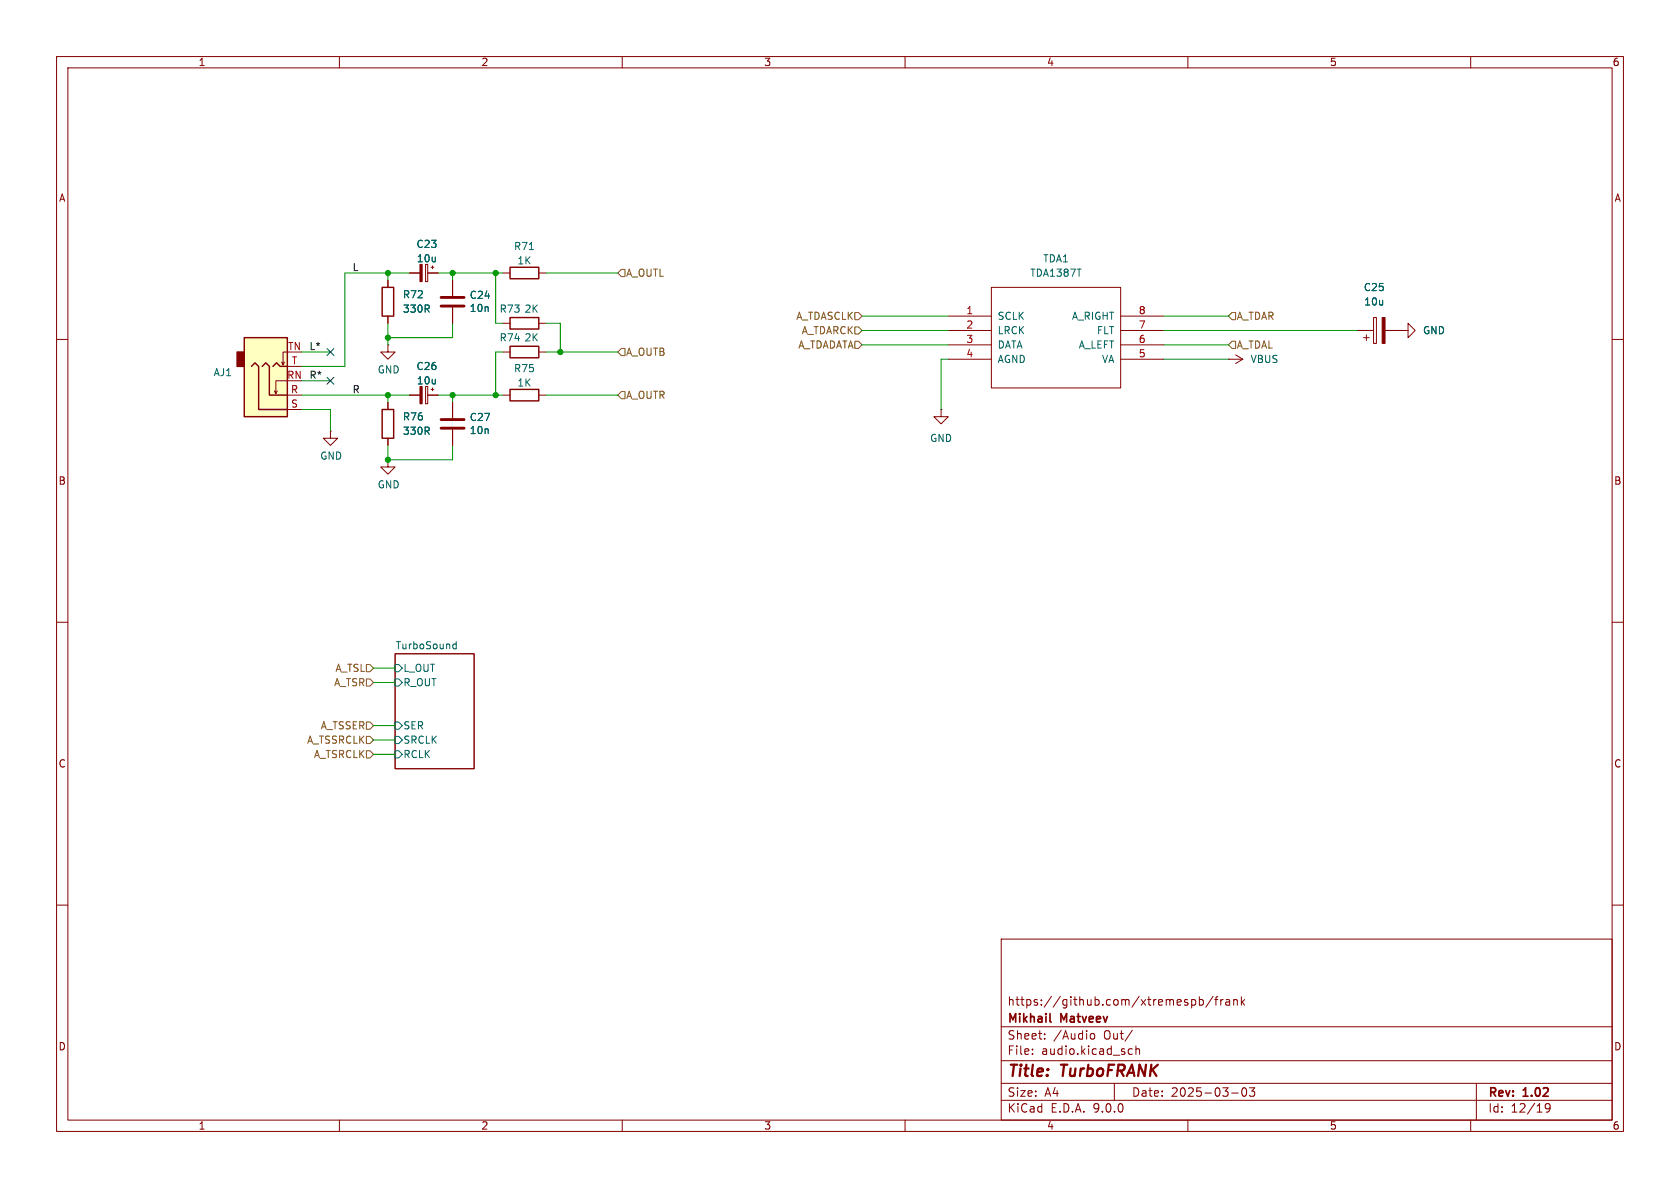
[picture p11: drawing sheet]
<svg xmlns="http://www.w3.org/2000/svg" width="297mm" height="210mm" viewBox="0 0 297 210" stroke-linecap="round" stroke-linejoin="round" font-family="sans-serif">
<g fill="none" stroke="#840000" stroke-width=".18">
<path d="M10 10h277v190h-277zM12 12h273v186h-273zM60 10v2M110 10v2M160 10v2M210 10v2M260 10v2M68.6 49.5v1.3M68.6 55.9v1.3M72.4 48.3h1.8M75.2 46.7h.4v3.1h-.4zM75.6 48.3h1.9"/>
<path d="M76.2 47.2h.5M76.5 47v.5M80 49.5v2.8M80 54.4v2.8M88.9 48.3h1.3M88.9 57.2h1.3M95.2 48.3h1.3M95.2 57.2h1.3M167.6 55.9h7.7M167.6 58.4h7.7M175.3 50.8h22.8v17.8h-22.8zM198.1 55.9h7.6"/>
<path d="M198.1 58.4h7.6M240 58.4h2.8M241 59.7h1.1M241.6 59.2v1M242.8 56.1h.5v4.6h-.5zM244.9 58.4h2.7M247.6 58.4h1.3v-1.2l1.3 1.2-1.3 1.3v-1.3M247.6 58.4h.1M10 60h2M58.4 76.2v1.3h1.3l-1.3 1.2-1.3-1.2h1.3M58.4 76.2h.1M68.6 61v1.2h1.2l-1.2 1.3-1.3-1.3h1.3"/>
<path d="M68.6 61h.1M68.6 71.1v1.3M68.6 77.5v1.2M72.4 69.9h1.8M75.2 68.3h.4v3.1h-.4zM75.6 69.9h1.9M76.2 68.8h.5M76.5 68.6v.5M80 71.1v2.8M80 75.9v2.8M88.9 69.9h1.3M88.9 62.2h1.3"/>
<path d="M95.2 69.9h1.3M95.2 62.2h1.3M166.4 72.4v1.3h1.2l-1.2 1.2-1.3-1.2h1.3M166.4 72.4h.1M167.6 61h7.7M167.6 63.5h7.7M198.1 61h7.6M198.1 63.5h7.6M217.2 63.5h.1M217.2 63.5h2.5M218.4 62.7l1.3 .8M219.7 63.5l-1.3 .8"/>
<path d="M285 60h2M68.6 81.3v1.3h1.2l-1.2 1.2-1.3-1.2h1.3M68.6 81.3h.1M10 110h2M69.8 115.6h14v20.3h-14zM285 110h2M10 160h2M177 166h108v32h-108zM210.7 176.8l.4-.1 .3 .3v.4l-.2 .2h-.5M212 176.8l.5-.1 .2 .3v.4l-.1 .2h-.6M212 176.2v1.5M214.5 176.1l-1.3 2"/>
<path d="M214.7 176.7h.6M215.3 176.2l-.3 .2v1.3M215.8 176.7v1M216.2 176.7l-.2 .1-.2 .2M216.7 176.8h.6l.1 .9M217.4 177.1h-.5a.29 .29 0 0 0-.2 .3 .29 .29 0 0 0 .2 .3l.5-.1M218.1 176.8l.2-.1 .4 .1v.9M218.1 176.7v1M219.5 176.2v1.5M219.6 177.1l.4 .6M220 176.7l-.5 .6M285 160h2"/>
<path d="M60 198v2M110 198v2M160 198v2M177 194.5h108M177 191.5h108M177 187.5h108M177 181.5h108M182.5 186.3v.1M182.5 185.5v.1M184.7 183.6v.1M184.7 182.8v.1M192.7 183l.3-.3 .4 .1 .1 .2v.4l-.1 .2-.4 .1-.3-.3"/>
<path d="M197 191.5v3M199.6 186.3h.6M199.6 185.5h.6M200.2 182.1l-1.3 2M200.8 185.5l.2-.1 .4 .1 .1 .9M200.8 184.9v1.5M210 198v2M217.7 193.2h1.2M219.7 192.4l.2-.1a.81 .81 0 0 1 .6 .6 .81 .81 0 0 1-.3 .8l-.2 .1a.81 .81 0 0 1-.3-1.4zM220.9 192.3h.9l-.5 .6 .4 .1v.7l-.2 .1h-.4l-.2-.1M260 198v2M261 191.5v6.5"/>
<path d="M274 195.7l-.3 .3h-.2l-.3-.3 .1-.5 .4-.1 .3 .1a.99 .99 0 0 1-.4 1.4h-.3"/>
</g>
<path d="M185.6 180.5l.2 .2" fill="none" stroke="#840000" stroke-width=".3"/>
<path d="M93.6 44.1h.7M69.8 117.5h.7l.6 .6-.6 .6h-.7zM80 114.5l.3 .2 .4-.1M80.7 113.4v1.3M80.7 113.9l-.4-.1-.3 .3M69.8 120h.7l.6 .7-.6 .6h-.7zM69.8 127.6h.7l.6 .7-.6 .6h-.7zM69.8 130.2h.7l.6 .6-.6 .6h-.7zM69.8 132.7h.7l.6 .7-.6 .6h-.7z" fill="none" stroke="#006464" stroke-width=".18"/>
<path d="M67.6 50.8h2v5.1h-2zM90.2 56.1h5v2.1h-5zM90.2 47.2h5v2.1h-5zM67.6 72.4h2v5.1h-2zM90.2 68.8h5v2.1h-5zM90.2 61.2h5v2h-5z" fill="none" stroke="#840000" stroke-width=".25"/>
<g fill="#840000" stroke="#840000" stroke-width=".18">
<path d="M74.2 46.7h.4v3.1h-.4z"/>
<path d="M244.3 56.1h.6v4.6h-.6z"/>
<path d="M74.2 68.3h.4v3.1h-.4z"/>
</g>
<path d="M78 52.6h4M78 54.1h4M78 74.2h4M78 75.7h4" fill="none" stroke="#840000" stroke-width=".51"/>
<path d="M43.2 59.7h7.6v14h-7.6z" fill="#ffffc2"/>
<path d="M41.9 62.2h1.3v2.6h-1.3z" fill="#840000" stroke="#840000" stroke-width=".25"/>
<path d="M43.2 59.7h7.6v14h-7.6zM44.4 64.8l.7-.7 .6 .7v7.6h5.1M46.4 64.8l.6-.7 .6 .7v5.1h3.2M48.3 64.8l.6-.7 .6 .7h1.3" fill="none" stroke="#840000" stroke-width=".25"/>
<g fill="none" stroke="#840000" stroke-width=".18">
<path d="M68.6 49.5v1.3M68.6 55.9v1.3M72.4 48.3h1.8M75.6 48.3h1.9M80 49.5v2.8M80 54.4v2.8M240 58.4h2.8M244.9 58.4h2.7M247.6 58.4h.1M49 69.1l-.2 .5M50.3 64l-.3 .5M50.8 67.3h-2v2.3l-.3-.5"/>
<path d="M50.8 62.2h-.8v2.3l-.2-.5M50.8 72.4h2.5M50.8 69.9h2.5M50.8 64.8h2.5M68.6 71.1v1.3M68.6 77.5v1.2M72.4 69.9h1.8M75.6 69.9h1.9M80 71.1v2.8M80 75.9v2.8"/>
</g>
<g fill="none" stroke="#725600" stroke-width=".18">
<path d="M109.9 47.6h.6v1.3h-.6l-.7-.6zM151.1 57.8h.7l.6 .6-.6 .7h-.7zM151.1 55.2h.7l.6 .7-.6 .6h-.7zM217.8 55.2h.6v1.3h-.6l-.6-.6zM109.2 62.2l.7-.6h.6v1.3h-.6zM109.9 69.2h.6v1.3h-.6l-.7-.6zM151.1 60.3h.7l.6 .7-.6 .6h-.7zM217.8 60.3h.6v1.3h-.6l-.6-.6zM64.8 117.5h.6l.6 .6-.6 .6h-.6zM64.8 120h.6l.6 .7-.6 .6h-.6zM64.8 132.7h.6l.6 .7-.6 .6h-.6zM64.8 130.2h.6l.6 .6-.6 .6h-.6z"/>
<path d="M64.8 127.6h.6l.6 .7-.6 .6h-.6z"/>
</g>
<g fill="none" stroke="#009600" stroke-width=".18">
<path d="M68.6 48.3v1.2M68.6 57.2v3.8M72.4 48.3h-11.4v16.5h-7.7M77.5 48.3h11.4M80 48.3v1.2M80 57.2v2.5h-11.4M87.6 48.3v8.9h1.3M96.5 57.2h2.6v5M96.5 48.3h12.7M152.4 55.9h15.2M152.4 58.4h15.2M205.7 55.9h11.5"/>
<path d="M205.7 58.4h34.3M53.3 69.9h19.1M53.3 62.2h5.1M53.3 72.4h5.1v3.8M53.3 67.3h5.1M68.6 69.9v1.2M68.6 78.7v2.6h11.4v-2.6M77.5 69.9h11.4M80 69.9v1.2M88.9 62.2h-1.3v7.7M96.5 69.9h12.7M96.5 62.2h12.7"/>
<path d="M152.4 61h15.2M167.6 63.5h-1.2v8.9M205.7 61h11.5M205.7 63.5h11.5M66 118.1h3.8M66 130.8h3.8M66 133.4h3.8M66 120.7h3.8M66 128.3h3.8"/>
</g>
<path d="M57.8 61.6l1.2 1.2M57.8 66.7l1.2 1.2M59 61.6l-1.2 1.2M59 66.7l-1.2 1.2" fill="none" stroke="#000084" stroke-width=".18"/>
<g fill="#009600" stroke="#009600" stroke-width=".18">
<circle cx="80" cy="48.3" r=".46"/>
<circle cx="68.6" cy="48.3" r=".46"/>
<circle cx="68.6" cy="59.7" r=".46"/>
<circle cx="87.6" cy="48.3" r=".46"/>
<circle cx="87.6" cy="69.9" r=".46"/>
<circle cx="80" cy="69.9" r=".46"/>
<circle cx="99.1" cy="62.2" r=".46"/>
<circle cx="68.6" cy="81.3" r=".46"/>
<circle cx="68.6" cy="69.9" r=".46"/>
</g>
<g font-size="2.8" fill="#840000">
<text x="178" y="190.9">Title:</text>
<text x="187.7" y="190.9">TurboFRANK</text>
</g>
<g font-size="2.1" fill="#840000">
<text x="178" y="178">https://github.com/xtremespb/frank</text>
<text x="178" y="184">Sheet:</text>
<text x="178" y="181.2">Mikhail</text>
<text x="186.2" y="184">/Audio</text>
<text x="187.6" y="181.2">Matveev</text>
<text x="195.2" y="184">Out/</text>
<text x="178" y="186.7">File:</text>
<text x="184.1" y="186.7">audio.kicad_sch</text>
<text x="178" y="196.9">KiCad</text>
<text x="178" y="194.1">Size:</text>
<text x="184.7" y="194.1">A4</text>
<text x="185.7" y="196.9">E.D.A.</text>
<text x="193.3" y="196.9">9.0.0</text>
<text x="200" y="194.1">Date:</text>
<text x="207" y="194.1">2025-03-03</text>
<text x="263" y="194.3">Rev:</text>
<text x="263" y="196.9">Id:</text>
<text x="267.1" y="196.9">12/19</text>
<text x="269.4" y="194.3">1.02</text>
</g>
<g font-size="1.8" fill="#840000">
<text x="35" y="11.9">1</text>
<text x="85" y="11.9">2</text>
<text x="135" y="11.9">3</text>
<text x="185" y="11.9">4</text>
<text x="235" y="11.9">5</text>
<text x="285" y="11.9">6</text>
<text x="10.3" y="35.9">A</text>
<text x="285.3" y="35.9">A</text>
<text x="10.3" y="85.9">B</text>
<text x="285.3" y="85.9">B</text>
<text x="10.3" y="135.9">C</text>
<text x="285.3" y="135.9">C</text>
<text x="10.3" y="185.9">D</text>
<text x="285.3" y="185.9">D</text>
<text x="35" y="199.9">1</text>
<text x="85" y="199.9">2</text>
<text x="135" y="199.9">3</text>
<text x="185" y="199.9">4</text>
<text x="235" y="199.9">5</text>
<text x="285" y="199.9">6</text>
</g>
<g font-size="1.8" fill="#0f0f0f">
<text x="62.2" y="48">L</text>
<text x="54.6" y="62">L*</text>
<text x="54.6" y="67">R*</text>
<text x="62.2" y="69.6">R</text>
</g>
<g font-size="1.8" fill="#006464">
<text x="73.5" y="44">C23</text>
<text x="73.6" y="46.6">10u</text>
<text x="90.8" y="44.4">R71</text>
<text x="91.4" y="46.9">1K</text>
<text x="184.3" y="46.6">TDA1</text>
<text x="71.1" y="52.9">R72</text>
<text x="82.9" y="53">C24</text>
<text x="182" y="49.1">TDA1387T</text>
<text x="241" y="51.7">C25</text>
<text x="71.1" y="55.5">330R</text>
<text x="82.9" y="55.3">10n</text>
<text x="88.2" y="55.5">R73</text>
<text x="92.6" y="55.5">2K</text>
<text x="176.3" y="56.7">SCLK</text>
<text x="176.3" y="59.3">LRCK</text>
<text x="189.4" y="56.7">A_RIGHT</text>
<text x="193.8" y="59.3">FLT</text>
<text x="241.1" y="54.2">10u</text>
<text x="251.5" y="59.3">GND</text>
<text x="73.5" y="65.6">C26</text>
<text x="88.2" y="60.6">R74</text>
<text x="90.8" y="66">R75</text>
<text x="92.6" y="60.6">2K</text>
<text x="176.3" y="61.8">DATA</text>
<text x="176.3" y="64.4">AGND</text>
<text x="190.6" y="61.8">A_LEFT</text>
<text x="194.7" y="64.4">VA</text>
<text x="221" y="64.4">VBUS</text>
<text x="37.7" y="66.7">AJ1</text>
<text x="66.7" y="66.2">GND</text>
<text x="73.6" y="68.2">10u</text>
<text x="91.4" y="68.5">1K</text>
<text x="71.1" y="77.1">330R</text>
<text x="71.1" y="74.5">R76</text>
<text x="82.9" y="74.6">C27</text>
<text x="82.9" y="76.9">10n</text>
<text x="56.5" y="81.5">GND</text>
<text x="164.3" y="78.3">GND</text>
<text x="66.7" y="86.5">GND</text>
<text x="69.8" y="114.9">TurboSound</text>
<text x="71.2" y="119">L_OUT</text>
<text x="71.2" y="121.5">R_OUT</text>
<text x="71.2" y="129.1">SER</text>
<text x="71.2" y="131.7">SRCLK</text>
<text x="71.2" y="134.2">RCLK</text>
</g>
<g font-size="1.8" fill="#725600">
<text x="110.6" y="49.1">A_OUTL</text>
<text x="140.7" y="56.7">A_TDASCLK</text>
<text x="141.6" y="59.3">A_TDARCK</text>
<text x="218.5" y="56.7">A_TDAR</text>
<text x="110.6" y="63.1">A_OUTB</text>
<text x="141" y="61.8">A_TDADATA</text>
<text x="218.5" y="61.8">A_TDAL</text>
<text x="110.6" y="70.7">A_OUTR</text>
<text x="59.2" y="119">A_TSL</text>
<text x="59" y="121.5">A_TSR</text>
<text x="54.2" y="131.7">A_TSSRCLK</text>
<text x="56.6" y="129.1">A_TSSER</text>
<text x="55.4" y="134.2">A_TSRCLK</text>
</g>
<g font-size="1.8" fill="#a90000">
<text x="170.7" y="55.6">1</text>
<text x="170.7" y="58.2">2</text>
<text x="201.2" y="55.6">8</text>
<text x="201.2" y="58.2">7</text>
<text x="50.8" y="62">TN</text>
<text x="51.5" y="64.5">T</text>
<text x="170.7" y="60.7">3</text>
<text x="170.7" y="63.2">4</text>
<text x="201.2" y="60.7">6</text>
<text x="201.2" y="63.2">5</text>
<text x="50.7" y="67.1">RN</text>
<text x="51.3" y="69.6">R</text>
<text x="51.4" y="72.1">S</text>
</g>
</svg>
